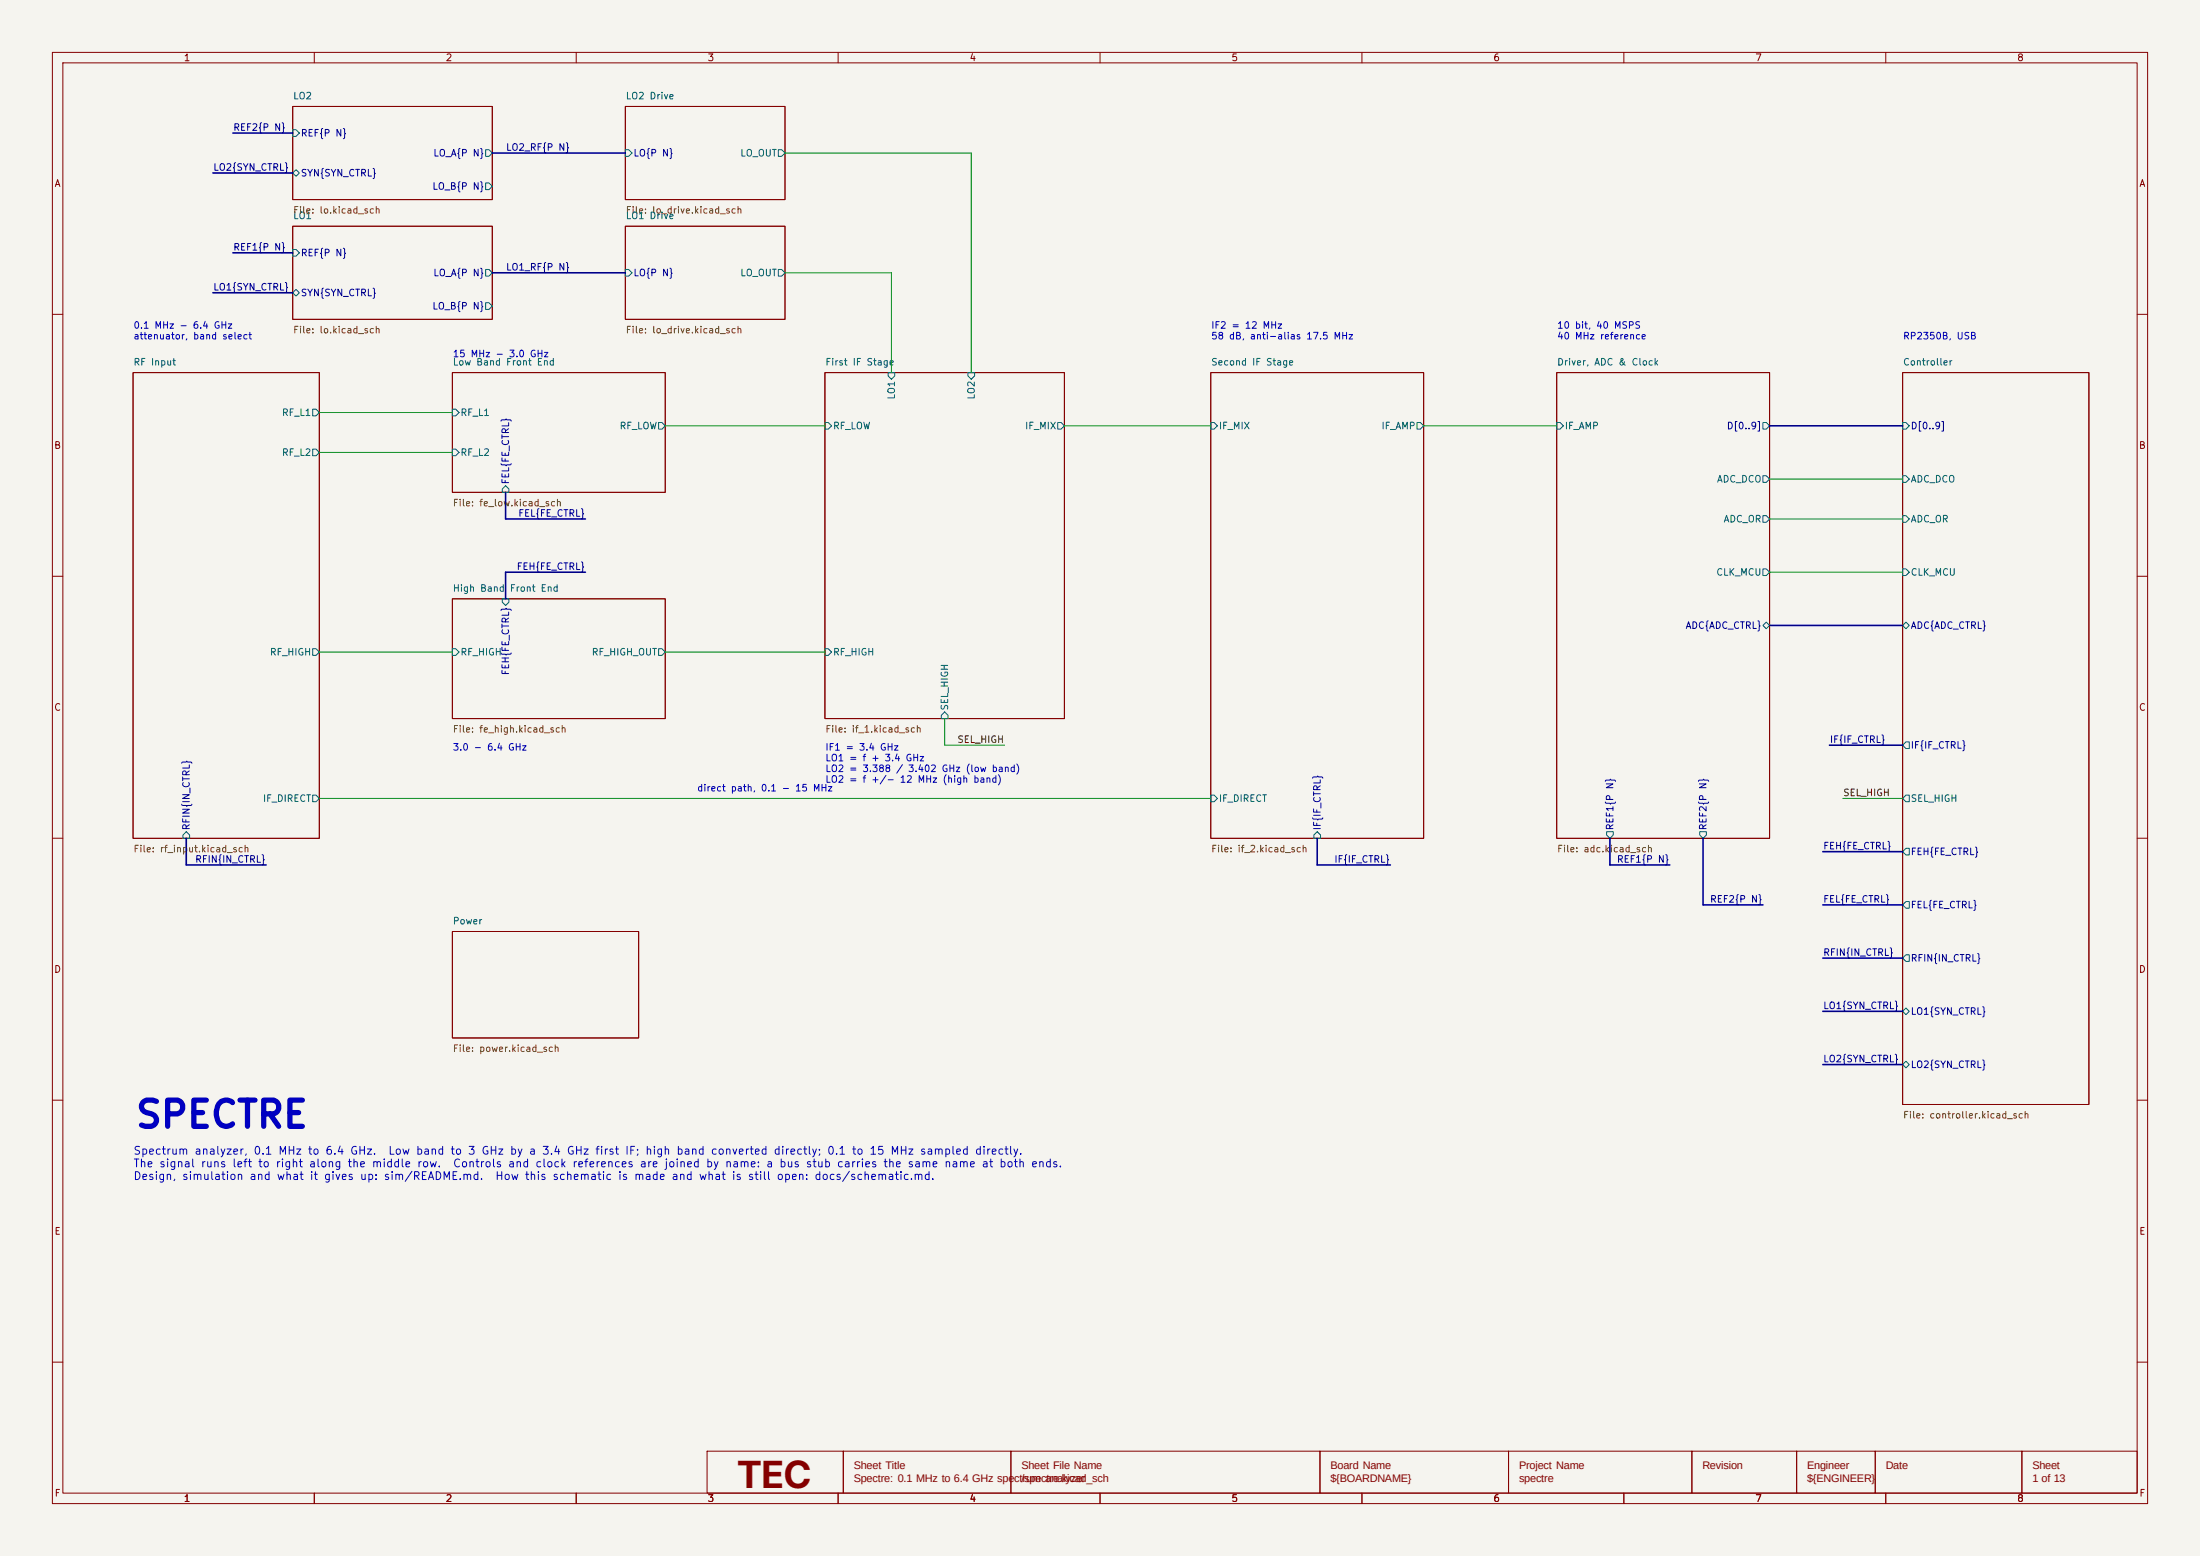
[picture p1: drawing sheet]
<svg xmlns="http://www.w3.org/2000/svg" width="420mm" height="297mm" viewBox="0 0 420 297" stroke-linecap="round" stroke-linejoin="round" font-family="sans-serif">
<path d="M0 0h420v297h-420z" fill="#f5f4ef" stroke="#f5f4ef" stroke-width=".19"/>
<g fill="none" stroke="#840000" stroke-width=".19">
<path d="M10 10h400v277h-400zM12 12h396v273h-396zM60 10v2M110 10v2M160 10v2M210 10v2M260 10v2M310 10v2M360 10v2M55.9 20.3h38.1v17.8h-38.1zM119.4 20.3h30.5v17.8h-30.5zM55.9 43.2h38.1v17.8h-38.1z"/>
<path d="M119.4 43.2h30.5v17.8h-30.5zM10 60h2M25.4 71.1h35.6v88.9h-35.6zM86.4 71.1h40.6v22.9h-40.6zM157.5 71.1h45.7v66.1h-45.7zM231.1 71.1h40.7v88.9h-40.7zM297.2 71.1h40.6v88.9h-40.6zM363.2 71.1h35.6v139.7h-35.6zM408 60h2M10 110h2M86.4 114.3h40.6v22.9h-40.6zM408 110h2"/>
<path d="M10 160h2M408 160h2M86.4 177.8h35.5v20.3h-35.5zM10 210h2M408 210h2M10 260h2M135 277h26v8h-26zM161 277h32v8h-32zM193 277h59v8h-59zM252 277h36v8h-36zM288 277h35v8h-35zM323 277h20v8h-20z"/>
<path d="M343 277h15v8h-15zM358 277h28v8h-28zM386 277h22v8h-22zM408 260h2M60 285v2M110 285v2M160 285v2M210 285v2M260 285v2M310 285v2M360 285v2"/>
</g>
<g fill="none" stroke="#006464" stroke-width=".19">
<path d="M55.9 24.8h.6l.6 .6-.6 .6h-.6zM56.5 32.4l.6 .6-.6 .7-.6-.7zM92.7 28.6h.6l.7 .6-.7 .6h-.6zM92.7 34.9h.6l.7 .7-.7 .6h-.6zM119.4 28.6h.6l.6 .6-.6 .6h-.6zM148.6 28.6h.6l.7 .6-.7 .6h-.6zM55.9 47.6h.6l.6 .7-.6 .6h-.6zM55.9 55.9l.6-.7 .6 .7-.6 .6zM92.7 51.4h.6l.7 .7-.7 .6h-.6zM92.7 57.8h.6l.7 .6-.7 .7h-.6zM119.4 51.4h.6l.6 .7-.6 .6h-.6zM148.6 51.4h.6l.7 .7-.7 .6h-.6z"/>
<path d="M59.7 78.1h.6l.7 .6-.7 .7h-.6zM86.4 78.1h.6l.6 .6-.6 .7h-.6zM169.5 71.1h1.3v.7l-.6 .6-.7-.6zM184.8 71.1h1.3v.7l-.7 .6-.6-.6zM59.7 85.7h.6l.7 .7-.7 .6h-.6zM86.4 85.7h.6l.6 .7-.6 .6h-.6zM95.9 93.3l.6-.6 .7 .6v.7h-1.3zM125.7 80.6h.7l.6 .7-.6 .6h-.7zM157.5 80.6h.6l.6 .7-.6 .6h-.6zM201.9 80.6h.7l.6 .7-.6 .6h-.7zM231.1 80.6h.7l.6 .7-.6 .6h-.7zM270.5 80.6h.6l.7 .7-.7 .6h-.6z"/>
<path d="M297.2 80.6h.6l.6 .7-.6 .6h-.6zM336.5 80.6h.7l.6 .7-.6 .6h-.7zM336.5 90.8h.7l.6 .6-.6 .7h-.7zM336.5 98.4h.7l.6 .7-.6 .6h-.7zM363.2 80.6h.7l.6 .7-.6 .6h-.7zM363.2 90.8h.7l.6 .6-.6 .7h-.7zM363.2 98.4h.7l.6 .7-.6 .6h-.7zM95.9 114.3h1.3v.6l-.7 .7-.6-.7zM336.5 108.6h.7l.6 .6-.6 .7h-.7zM336.5 119.4l.7-.7 .6 .7-.6 .6zM363.2 108.6h.7l.6 .6-.6 .7h-.7zM363.2 119.4l.7-.7 .6 .7-.6 .6z"/>
<path d="M59.7 123.8h.6l.7 .7-.7 .6h-.6zM86.4 123.8h.6l.6 .7-.6 .6h-.6zM125.7 123.8h.7l.6 .7-.6 .6h-.7zM157.5 123.8h.6l.6 .7-.6 .6h-.6zM180.3 135.9l.7 .6v.7h-1.3v-.7zM35.6 158.8l.6 .6v.6h-1.3v-.6zM59.7 151.8h.6l.7 .6-.7 .6h-.6zM231.1 151.8h.7l.6 .6-.6 .6h-.7zM251.5 158.8l.6 .6v.6h-1.3v-.6zM306.7 158.8h1.3v.6l-.7 .6-.6-.6zM324.5 158.8h1.3v.6l-.7 .6-.6-.6zM363.9 141.6h.6v1.3h-.6l-.7-.7z"/>
<path d="M363.9 151.8h.6v1.2h-.6l-.7-.6zM363.9 161.9h.6v1.3h-.6l-.7-.6zM363.9 172.1h.6v1.3h-.6l-.7-.7zM363.2 193l.7-.6 .6 .6-.6 .7zM363.9 182.2h.6v1.3h-.6l-.7-.6zM363.2 203.2l.7-.6 .6 .6-.6 .6z"/>
</g>
<g fill="none" stroke="#000084" stroke-width=".3">
<path d="M40.6 33h15.3M44.4 25.4h11.5M94 29.2h25.4M40.6 55.9h15.3M44.4 48.3h11.5M94 52.1h25.4M96.5 94v5.1h15.3M337.8 81.3h25.4M111.8 109.2h-15.3v5.1M337.8 119.4h25.4M349.2 142.2h14M35.6 160v5.1h15.2"/>
<path d="M251.5 160v5.1h13.9M307.3 160v5.1h11.5M325.1 160v12.7h11.4M348 162.6h15.2M348 172.7h15.2M348 193h15.2M348 182.9h15.2M348 203.2h15.2"/>
</g>
<g fill="none" stroke="#009600" stroke-width=".19">
<path d="M149.9 29.2h35.5v41.9M149.9 52.1h20.3v19M61 78.7h25.4M61 86.4h25.4M127 81.3h30.5M203.2 81.3h27.9M271.8 81.3h25.4M337.8 91.4h25.4M337.8 99.1h25.4M337.8 109.2h25.4M61 124.5h25.4M127 124.5h30.5"/>
<path d="M180.3 137.2v5h11.5M61 152.4h170.1M351.8 152.4h11.4"/>
</g>
<text font-size="7.1" fill="#840000" x="140.6" y="284.1">TEC</text>
<text font-size="5" fill="#0000c2" x="25.6" y="216.5">SPECTRE</text>
<g font-size="2.1" fill="#840000">
<text x="163" y="280.4">Sheet Title</text>
<text x="195" y="280.4">Sheet File Name</text>
<text x="254" y="280.4">Board Name</text>
<text x="290" y="280.4">Project Name</text>
<text x="325" y="280.4">Revision</text>
<text x="345" y="280.4">Engineer</text>
<text x="360" y="280.4">Date</text>
<text x="388" y="280.4">Sheet</text>
<text x="163" y="282.9">Spectre: 0.1 MHz to 6.4 GHz spectrum analyzer</text>
<text x="195" y="282.9">/spectre.kicad_sch</text>
<text x="254" y="282.9">${BOARDNAME}</text>
<text x="290" y="282.9">spectre</text>
<text x="345" y="282.9">${ENGINEER}</text>
<text x="388" y="282.9">1 of 13</text>
</g>
<g font-size="1.5" fill="#0000c2">
<text x="25.4" y="220.8">Spectrum analyzer, 0.1 MHz to 6.4 GHz.</text>
<text x="74" y="220.8">Low band to 3 GHz by a 3.4 GHz first IF; high band converted directly; 0.1 to 15 MHz sampled directly.</text>
<text x="25.4" y="223.2">The signal runs left to right along the middle row.</text>
<text x="25.4" y="225.6">Design, simulation and what it gives up: sim/README.md.</text>
<text x="86.3" y="223.2">Controls and clock references are joined by name: a bus stub carries the same name at both ends.</text>
<text x="94.4" y="225.6">How this schematic is made and what is still open: docs/schematic.md.</text>
</g>
<g font-size="1.3" fill="#840000">
<text x="35" y="12">1</text>
<text x="85" y="12">2</text>
<text x="135" y="12">3</text>
<text x="185" y="12">4</text>
<text x="235" y="12">5</text>
<text x="285" y="12">6</text>
<text x="335" y="12">7</text>
<text x="385" y="12">8</text>
<text x="10.3" y="36">A</text>
<text x="408.3" y="36">A</text>
<text x="10.2" y="86">B</text>
<text x="408.2" y="86">B</text>
<text x="10.2" y="136">C</text>
<text x="408.2" y="136">C</text>
<text x="10.2" y="186">D</text>
<text x="408.2" y="186">D</text>
<text x="10.3" y="236">E</text>
<text x="408.3" y="236">E</text>
<text x="10.3" y="286">F</text>
<text x="35" y="287">1</text>
<text x="85" y="287">2</text>
<text x="135" y="287">3</text>
<text x="185" y="287">4</text>
<text x="235" y="287">5</text>
<text x="285" y="287">6</text>
<text x="335" y="287">7</text>
<text x="385" y="287">8</text>
<text x="408.3" y="286">F</text>
</g>
<g font-size="1.3" fill="#006464">
<text x="55.9" y="19.3">LO2</text>
<text x="119.4" y="19.3">LO2 Drive</text>
<text x="141.2" y="30.2">LO_OUT</text>
<text x="55.9" y="42.1">LO1</text>
<text x="119.4" y="42.1">LO1 Drive</text>
<text x="141.2" y="53">LO_OUT</text>
<text x="25.4" y="70.1">RF Input</text>
<text x="86.3" y="70.1">Low Band Front End</text>
<text x="157.5" y="70.1">First IF Stage</text>
<text x="231.1" y="70.1">Second IF Stage</text>
<text x="297.2" y="70.1">Driver, ADC &amp; Clock</text>
<text x="363.2" y="70.1">Controller</text>
<text x="171.1" y="76.4" transform="rotate(-90 171.1 76.4)">LO1</text>
<text x="186.4" y="76.4" transform="rotate(-90 186.4 76.4)">LO2</text>
<text x="53.7" y="79.7">RF_L1</text>
<text x="87.8" y="79.7">RF_L1</text>
<text x="118.2" y="82.2">RF_LOW</text>
<text x="158.9" y="82.2">RF_LOW</text>
<text x="195.6" y="82.2">IF_MIX</text>
<text x="232.6" y="82.2">IF_MIX</text>
<text x="263.6" y="82.2">IF_AMP</text>
<text x="298.6" y="82.2">IF_AMP</text>
<text x="53.7" y="87.3">RF_L2</text>
<text x="87.8" y="87.3">RF_L2</text>
<text x="327.7" y="92.4">ADC_DCO</text>
<text x="364.7" y="92.4">ADC_DCO</text>
<text x="328.9" y="100">ADC_OR</text>
<text x="364.7" y="100">ADC_OR</text>
<text x="86.3" y="113.3">High Band</text>
<text x="97.2" y="113.3">Front End</text>
<text x="327.5" y="110.2">CLK_MCU</text>
<text x="364.7" y="110.2">CLK_MCU</text>
<text x="51.4" y="125.4">RF_HIGH</text>
<text x="87.8" y="125.4">RF_HIGH</text>
<text x="112.9" y="125.4">RF_HIGH_OUT</text>
<text x="158.9" y="125.4">RF_HIGH</text>
<text x="181.3" y="135.7" transform="rotate(-90 181.3 135.7)">SEL_HIGH</text>
<text x="50.1" y="153.4">IF_DIRECT</text>
<text x="232.6" y="153.4">IF_DIRECT</text>
<text x="364.7" y="153.4">SEL_HIGH</text>
<text x="86.3" y="176.8">Power</text>
</g>
<g font-size="1.3" fill="#000084">
<text x="44.4" y="25.3">REF2{P N}</text>
<text x="57.3" y="26.4">REF{P N}</text>
<text x="96.5" y="29.1">LO2_RF{P N}</text>
<text x="40.6" y="32.9">LO2{SYN_CTRL}</text>
<text x="57.3" y="34">SYN{SYN_CTRL}</text>
<text x="82.6" y="30.2">LO_A{P N}</text>
<text x="120.8" y="30.2">LO{P N}</text>
<text x="82.4" y="36.5">LO_B{P N}</text>
<text x="44.4" y="48.1">REF1{P N}</text>
<text x="57.3" y="49.2">REF{P N}</text>
<text x="82.6" y="53">LO_A{P N}</text>
<text x="96.5" y="51.9">LO1_RF{P N}</text>
<text x="120.8" y="53">LO{P N}</text>
<text x="40.6" y="55.8">LO1{SYN_CTRL}</text>
<text x="57.3" y="56.8">SYN{SYN_CTRL}</text>
<text x="82.4" y="59.4">LO_B{P N}</text>
<text x="329.5" y="82.2">D[0..9]</text>
<text x="364.7" y="82.2">D[0..9]</text>
<text x="97.5" y="92.5" transform="rotate(-90 97.5 92.5)">FEL{FE_CTRL}</text>
<text x="98.8" y="98.9">FEL{FE_CTRL}</text>
<text x="98.5" y="109.1">FEH{FE_CTRL}</text>
<text x="321.7" y="120.3">ADC{ADC_CTRL}</text>
<text x="364.7" y="120.3">ADC{ADC_CTRL}</text>
<text x="97.5" y="129" transform="rotate(-90 97.5 129)">FEH{FE_CTRL}</text>
<text x="349.2" y="142.1">IF{IF_CTRL}</text>
<text x="364.7" y="143.2">IF{IF_CTRL}</text>
<text x="36.5" y="158.6" transform="rotate(-90 36.5 158.6)">RFIN{IN_CTRL}</text>
<text x="252.4" y="158.6" transform="rotate(-90 252.4 158.6)">IF{IF_CTRL}</text>
<text x="308.3" y="158.6" transform="rotate(-90 308.3 158.6)">REF1{P N}</text>
<text x="326.1" y="158.6" transform="rotate(-90 326.1 158.6)">REF2{P N}</text>
<text x="37.1" y="165">RFIN{IN_CTRL}</text>
<text x="254.6" y="165">IF{IF_CTRL}</text>
<text x="308.6" y="165">REF1{P N}</text>
<text x="348" y="162.4">FEH{FE_CTRL}</text>
<text x="364.7" y="163.5">FEH{FE_CTRL}</text>
<text x="326.3" y="172.6">REF2{P N}</text>
<text x="348" y="172.6">FEL{FE_CTRL}</text>
<text x="364.7" y="173.7">FEL{FE_CTRL}</text>
<text x="348" y="182.8">RFIN{IN_CTRL}</text>
<text x="364.7" y="183.8">RFIN{IN_CTRL}</text>
<text x="348" y="192.9">LO1{SYN_CTRL}</text>
<text x="364.7" y="194">LO1{SYN_CTRL}</text>
<text x="348" y="203.1">LO2{SYN_CTRL}</text>
<text x="364.7" y="204.2">LO2{SYN_CTRL}</text>
</g>
<g font-size="1.3" fill="#725600">
<text x="55.9" y="41.1">File: lo.kicad_sch</text>
<text x="119.4" y="41.1">File: lo_drive.kicad_sch</text>
<text x="55.9" y="63.9">File: lo.kicad_sch</text>
<text x="119.4" y="63.9">File: lo_drive.kicad_sch</text>
<text x="86.3" y="97">File: fe_low.kicad_sch</text>
<text x="86.3" y="140.1">File: fe_high.kicad_sch</text>
<text x="157.5" y="140.1">File: if_1.kicad_sch</text>
<text x="25.4" y="163">File: rf_input.kicad_sch</text>
<text x="231.1" y="163">File: if_2.kicad_sch</text>
<text x="297.2" y="163">File: adc.kicad_sch</text>
<text x="86.3" y="201.1">File: power.kicad_sch</text>
<text x="363.2" y="213.8">File: controller.kicad_sch</text>
</g>
<g font-size="1.3" fill="#0000c2">
<text x="25.4" y="63">0.1 MHz - 6.4 GHz</text>
<text x="25.4" y="65.1">attenuator, band select</text>
<text x="231.1" y="63">IF2 = 12 MHz</text>
<text x="231.1" y="65.1">58 dB, anti-alias 17.5 MHz</text>
<text x="297.2" y="63">10 bit, 40 MSPS</text>
<text x="297.2" y="65.1">40 MHz reference</text>
<text x="363.2" y="65.1">RP2350B, USB</text>
<text x="86.3" y="68.5">15 MHz - 3.0 GHz</text>
<text x="86.3" y="143.6">3.0 - 6.4 GHz</text>
<text x="157.5" y="143.6">IF1 = 3.4 GHz</text>
<text x="157.5" y="145.6">LO1 = f + 3.4 GHz</text>
<text x="157.5" y="147.7">LO2 = 3.388 / 3.402 GHz (low band)</text>
<text x="157.5" y="149.7">LO2 = f +/- 12 MHz (high band)</text>
<text x="133" y="151.4">direct path, 0.1 - 15 MHz</text>
</g>
<g font-size="1.3" fill="#0f0f0f">
<text x="182.7" y="142.1">SEL_HIGH</text>
<text x="351.8" y="152.3">SEL_HIGH</text>
</g>
</svg>
